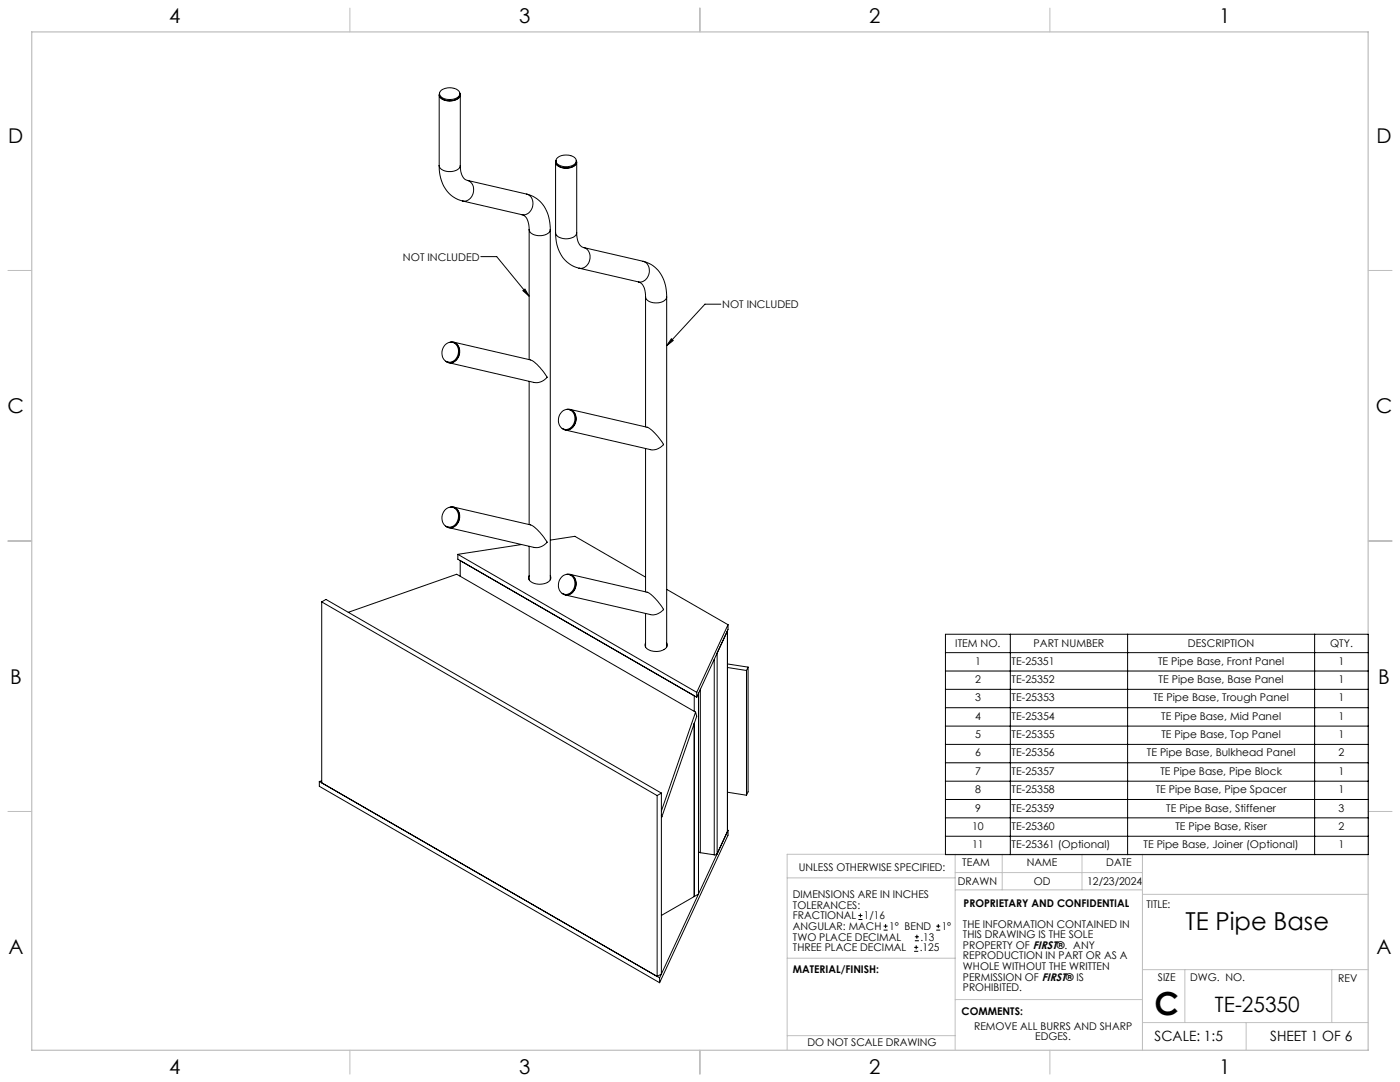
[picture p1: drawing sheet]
<svg xmlns="http://www.w3.org/2000/svg" width="559mm" height="432mm" viewBox="0 0 559 432" stroke-linecap="round" stroke-linejoin="round" font-family="sans-serif">
<g fill="none" stroke="#c0c0c0" stroke-width=".4">
<path d="M139.7 3.2v9.5M279.4 3.2v9.5M419.1 3.2v9.5M3.1 107.9h9.6M546.1 107.9h9.5M3.1 215.9h9.6M546.1 215.9h9.5M3.1 323.8h9.6M546.1 323.8h9.5M314.2 350.3h67M381.2 340.9v78.2M381.2 355.1h74.8"/>
<path d="M381.2 348.2h74.8M400 340.9v14.2M431.9 340.9v14.2M456 340.9v78.2M456 356.9h90.1M546.1 340.9h-231.9v78.2M314.2 382.4h67.2M381.2 398.9h74.8M456 387h90.1M472.9 387v21.1M531.6 387v21.1M139.7 419.1v9.6"/>
<path d="M279.4 419.1v9.6M314.2 413.3h67M419.1 419.1v9.6M456 408.1h90.1M497.4 408.1v11"/>
</g>
<path d="M12.7 12.7h533.4v406.4h-533.4z" fill="none" stroke="#c0c0c0" stroke-width=".5"/>
<g fill="none" stroke="#000" stroke-width=".4">
<path d="M175.3 37.9v28.1M175.4 37.4a2.97 2.97 0 0 0 3.5 2.8 3.9 3.9 0 0 0 4.7-2.3v-.5M175.4 37.2a2.36 2.36 0 0 0 2.5 2.9 5 5 0 0 0 5.8-1.9l-.1-1M176.1 36.1a5.3 5.3 0 0 1 7.4 .9 2.93 2.93 0 0 1-3.5 2.7 3.8 3.8 0 0 1-4.6-2.4zM183.7 37.9v28.1M175.3 66a13.3 13.3 0 0 0 9.4 14.2M175.3 66a4.2 4.2 0 0 0 5.3 2.4 3.2 3.2 0 0 0 3.1-2.4M183.7 66v.4a5.2 5.2 0 0 0 2.9 5.6M186.6 72a4.3 4.3 0 0 1 2.3 4.9 4.3 4.3 0 0 1-4.2 3.3M186.6 72l23.7 5.5M210.3 77.5a12.6 12.6 0 0 1 9.3 12.5v1.6M210.3 77.5a4.3 4.3 0 0 1 2.3 4.8 4.3 4.3 0 0 1-4.2 3.4"/>
<path d="M221.8 64.7v28.2M221.9 64.2a3 3 0 0 0 3.5 2.8 4 4 0 0 0 4.6-2.3v-.5M221.9 64a2.34 2.34 0 0 0 2.5 3 4.9 4.9 0 0 0 5.8-2l-.2-1M222.5 62.9a5.7 5.7 0 0 1 7.4 .6 2.52 2.52 0 0 1-2.9 3 4 4 0 0 1-5.1-2.4zM230.2 64.7v28.2M184.7 80.2l23.7 5.5M208.4 85.7a4.2 4.2 0 0 1 2.7 4.3l.1 1.6M211.2 91.6a4.2 4.2 0 0 0 5.3 2.4 3.2 3.2 0 0 0 3.1-2.4M211.2 91.6v51.9M219.6 91.6v139.8M221.8 92.9a13.2 13.2 0 0 0 9.3 14.1M221.8 92.9a4.4 4.4 0 0 0 5.8 2.2 2.91 2.91 0 0 0 2.6-2.2"/>
<path d="M230.2 92.9v1a4.6 4.6 0 0 0 2.8 4.9M233 98.8a4.4 4.4 0 0 1 .4 7.8l-1.3 .5-1-.1M233 98.8l23.7 5.5M191.9 102.4h6.4l12.9 15.8M208.7 116l.8-.6 1.7 2.8zM231.1 107l23.7 5.5M254.8 112.5h.2a5.5 5.5 0 0 1 2.7 6M256.7 104.3a13 13 0 0 1 9.4 13.6v.6M256.7 104.3a4.3 4.3 0 0 1 2.4 4.9 4.3 4.3 0 0 1-4.3 3.3M257.7 118.5a4.3 4.3 0 0 0 5.3 2.3 3.2 3.2 0 0 0 3.1-2.3M257.7 118.5v51.9M266.1 118.5v139.7"/>
<path d="M177.5 137.8a3.1 3.1 0 0 1 3.9-.9 3.1 3.1 0 0 1 1.6 3.7 3.5 3.5 0 0 1-1.8 3.4 3.5 3.5 0 0 1-3.9-.4 4.7 4.7 0 0 1 .2-5.8zM179.7 136.6a3.6 3.6 0 0 1 3.5 5.3 3.4 3.4 0 0 1-5.3 2.2M180.6 136.6a4.2 4.2 0 0 1 2.8 3.8 4.2 4.2 0 0 1-2.5 4l-2.1 .1M181 136.5l30.8 7.2a17.3 17.3 0 0 1 6.5 7 5.6 5.6 0 0 1-5.1 1.9l-34.1-7.9M268 135.2l.7 .7-2.6 2.1zM287.7 121.4h-6.3l-15.3 16.6M211.2 152.2v57.1M224.3 164.3a3.1 3.1 0 0 1 3.8-.4 3.1 3.1 0 0 1 1.4 3.5 3.5 3.5 0 0 1-1.8 3.5 3.5 3.5 0 0 1-3.9-.4 4.7 4.7 0 0 1 .5-6.2zM226.1 163.4a3.6 3.6 0 0 1 3.6 5.3 3.4 3.4 0 0 1-5.3 2.3M227.1 163.4a4.2 4.2 0 0 1 2.8 3.8 4.2 4.2 0 0 1-2.5 4l-.9 .3-1.3-.2M227.5 163.4l30.8 7.1a16.7 16.7 0 0 1 6.5 7 5.6 5.6 0 0 1-5.1 2l-34.1-7.9M257.7 179v57.2"/>
<path d="M177.5 203.7a3.1 3.1 0 0 1 3.9-1 3.1 3.1 0 0 1 1.6 3.7 3.5 3.5 0 0 1-1.8 3.4 3.5 3.5 0 0 1-3.9-.4 4.7 4.7 0 0 1 .2-5.7zM179.7 202.4a3.6 3.6 0 0 1 3.5 5.3 3.4 3.4 0 0 1-5.3 2.3M180.6 202.4a4.2 4.2 0 0 1 2.8 3.8 4.2 4.2 0 0 1-2.5 4.1l-2.1 .1M181 202.4l30.8 7.1a17.3 17.3 0 0 1 6.5 7 5.6 5.6 0 0 1-5.1 2l-34.1-7.9M208.2 217.3l-25.5 3.9M211.2 218v13.4M219.6 215.5l9.8-1.5 28.3 16.3M182.7 221.2v2l95.4 55M182.7 221.2l95.4 55.1M183.7 223.7v6.3M211.2 229.8a2.3 2.3 0 0 0 2.2 3.1 5.5 5.5 0 0 0 6.4-1.9l-.2-1.2M224.3 230.1a3.1 3.1 0 0 1 3.8-.4 3.1 3.1 0 0 1 1.4 3.6 3.5 3.5 0 0 1-1.8 3.4 3.5 3.5 0 0 1-3.9-.4 4.7 4.7 0 0 1 .5-6.2z"/>
<path d="M226.1 229.2a3.6 3.6 0 0 1 3.6 5.3 3.4 3.4 0 0 1-5.3 2.3M227.1 229.3a4.2 4.2 0 0 1 2.8 3.8 4.2 4.2 0 0 1-2.5 4l-.9 .2-1.3-.1M227.5 229.2l30.8 7.1a16.7 16.7 0 0 1 6.5 7 5.6 5.6 0 0 1-5.1 2l-34.1-7.9M266.1 235.2l24.5 14.1M128.4 240.2l133.9 77.3M128.4 240.2v72.2M128.4 240.2l1.7-1 133.9 77.3M139 244.4l43.3-15.2 95.3 55M257.7 256.6a2.32 2.32 0 0 0 2.2 3.1 5.4 5.4 0 0 0 6.4-1.9l-.2-1.2M257.7 244.8v13.4M290.4 251.7v80.1M290.6 249.3v1.9l-12.5 27"/>
<path d="M290.6 249.3l-12.5 27M377.4 253.1h168.7v88h-168.7zM403.3 253.1v88M450.1 253.1v88M524.7 253.1v88M277.1 277.7v6.2M278.1 276.3v1.9M278.8 276.6v80.2l-1.7 1M279.5 275.1v65.2M285.1 263.2v77.9M286.2 260.6v80.1l-1.1 .4M290.4 266.4l7.6 1.2"/>
<path d="M290.4 265l8.2 1.2M298 267.6v49.8M298.6 266.2v49.8l-.6 1.4M298.6 266.2l-.6 1.4M377.4 260.5h168.7M377.4 267.8h168.7M377.4 275.1h168.7M277.1 288.6v69.2M277.6 284.2l-13.6 39.5M277.6 284.2l.5 1.7-13.9 40.1M377.4 282.4h168.7M377.4 289.8h168.7"/>
<path d="M377.4 297.1h168.7M127.5 311.9l135.8 78.3M127.5 311.9v1.9l135.8 78.4M128.4 311.7l-.9 .2M264 316.5v72.2l-1.7 1v-72.2M264 316.5l-1.7 1M290.4 316.2l7.6 1.2M377.4 304.4h168.7M377.4 311.7h168.7M377.4 319.1h168.7M264 325.3l.2 .7M264 325.9l.2 .1"/>
<path d="M278.8 324.6h.1M278.8 339.8l.7 .5M290.4 331.3l.2 .1M290.6 331.4l-27.3 58.8M290.6 331.4v1.9l-27.3 58.9M377.4 326.4h168.7M377.4 333.7h168.7M277.1 357.8l-13.1 7.5M279.5 340.3l5.6 .8M342.6 367h1.6M342.6 365.4h1.6M343.4 364.6v1.5"/>
<path d="M352.7 371.2h1.6M352.7 369.6h1.6M353.5 368.8v1.6M364.9 379.7h1.6M364.9 378.1h1.6M365.2 375.4h1.6M365.2 373.8h1.6M365.7 377.3v1.5M366 373v1.6M373.7 371.2h1.6M373.7 369.6h1.6M374.5 368.8v1.6"/>
<path d="M263.3 390.2v2"/>
</g>
<path d="M268 135.2l.7 .7-2.6 2.1zM208.7 116l.8-.6 1.7 2.8z" fill="#000"/>
<text font-size="12.7" x="460.9" y="405.2">C</text>
<text font-size="9.9" x="473.2" y="371.2">TE Pipe Base</text>
<text font-size="8.5" x="484.9" y="404">TE-25350</text>
<g font-size="8.1">
<text x="67.6" y="9.3">4</text>
<text x="207.3" y="9.3">3</text>
<text x="347" y="9.3">2</text>
<text x="486.7" y="9.3">1</text>
<text x="3.3" y="57">D</text>
<text x="549.4" y="57">D</text>
<text x="3" y="164.9">C</text>
<text x="549.1" y="164.9">C</text>
<text x="4" y="272.9">B</text>
<text x="550.1" y="272.9">B</text>
<text x="3.3" y="380.8">A</text>
<text x="549.4" y="380.8">A</text>
<text x="67.6" y="428.4">4</text>
<text x="207.3" y="428.4">3</text>
<text x="347" y="428.4">2</text>
<text x="486.7" y="428.4">1</text>
</g>
<g font-size="5.6">
<text x="460.9" y="415.2">SCALE: 1:5</text>
<text x="507" y="415.2">SHEET 1 OF 6</text>
</g>
<g font-size="4.2">
<text x="160.9" y="104">NOT INCLUDED</text>
<text x="288.3" y="123">NOT INCLUDED</text>
<text x="381.3" y="258.3">ITEM NO.</text>
<text x="412.6" y="258.3">PART NUMBER</text>
<text x="474.1" y="258.3">DESCRIPTION</text>
<text x="530.9" y="258.3">QTY.</text>
<text x="389.2" y="265.2">1</text>
<text x="403.8" y="265.2">TE-25351</text>
<text x="462.3" y="265.2">TE Pipe Base, Front Panel</text>
<text x="534.3" y="265.2">1</text>
<text x="389.2" y="272.6">2</text>
<text x="403.8" y="272.6">TE-25352</text>
<text x="462.4" y="272.6">TE Pipe Base, Base Panel</text>
<text x="534.3" y="272.6">1</text>
<text x="389.2" y="279.9">3</text>
<text x="403.8" y="279.9">TE-25353</text>
<text x="460.4" y="279.9">TE Pipe Base, Trough Panel</text>
<text x="534.3" y="279.9">1</text>
<text x="389.2" y="287.2">4</text>
<text x="403.8" y="287.2">TE-25354</text>
<text x="463.5" y="287.2">TE Pipe Base, Mid Panel</text>
<text x="534.3" y="287.2">1</text>
<text x="389.2" y="294.5">5</text>
<text x="403.8" y="294.5">TE-25355</text>
<text x="463.6" y="294.5">TE Pipe Base, Top Panel</text>
<text x="534.3" y="294.5">1</text>
<text x="389.2" y="301.9">6</text>
<text x="403.8" y="301.9">TE-25356</text>
<text x="457.8" y="301.9">TE Pipe Base, Bulkhead Panel</text>
<text x="534.3" y="301.9">2</text>
<text x="389.2" y="309.2">7</text>
<text x="403.8" y="309.2">TE-25357</text>
<text x="463.2" y="309.2">TE Pipe Base, Pipe Block</text>
<text x="534.3" y="309.2">1</text>
<text x="389.2" y="316.5">8</text>
<text x="403.8" y="316.5">TE-25358</text>
<text x="461.3" y="316.5">TE Pipe Base, Pipe Spacer</text>
<text x="534.3" y="316.5">1</text>
<text x="389.2" y="323.9">9</text>
<text x="403.8" y="323.9">TE-25359</text>
<text x="465.5" y="323.9">TE Pipe Base, Stiffener</text>
<text x="534.3" y="323.9">3</text>
<text x="388" y="331.2">10</text>
<text x="403.8" y="331.2">TE-25360</text>
<text x="469.2" y="331.2">TE Pipe Base, Riser</text>
<text x="534.3" y="331.2">2</text>
<text x="388" y="338.5">11</text>
<text x="403.8" y="338.5">TE-25361 (Optional)</text>
<text x="456.4" y="338.5">TE Pipe Base, Joiner (Optional)</text>
<text x="534.3" y="338.5">1</text>
<text x="318.8" y="347.7">UNLESS OTHERWISE SPECIFIED:</text>
<text x="384.1" y="345.5">TEAM</text>
<text x="409.9" y="345.7">NAME</text>
<text x="441.6" y="345.7">DATE</text>
<text x="382.3" y="353.3">DRAWN</text>
<text x="412.6" y="353.3">OD</text>
<text x="433.9" y="353.3">12/23/2024</text>
<text x="316.5" y="358.5">DIMENSIONS ARE IN INCHES</text>
<text x="316.5" y="362.7">TOLERANCES:</text>
<text x="384.6" y="361.9">PROPRIETARY AND CONFIDENTIAL</text>
<text x="457.6" y="362.3">TITLE:</text>
<text x="316.5" y="371.2">ANGULAR: MACH</text>
<text x="316.5" y="366.9">FRACTIONAL</text>
<text x="344.8" y="366.9">1/16</text>
<text x="354.9" y="371.2">1° BEND</text>
<text x="375.9" y="371.2">1°</text>
<text x="384.4" y="370.2">THE INFORMATION CONTAINED IN</text>
<text x="316.5" y="375.4">TWO PLACE DECIMAL</text>
<text x="367.4" y="375.4">.13</text>
<text x="384.4" y="374.4">THIS DRAWING IS THE SOLE</text>
<text x="316.5" y="379.6">THREE PLACE DECIMAL</text>
<text x="367.1" y="379.6">.125</text>
<text x="384.4" y="378.6">PROPERTY OF FIRST®. ANY</text>
<text x="384.4" y="382.9">REPRODUCTION IN PART OR AS A</text>
<text x="316.5" y="388.4">MATERIAL/FINISH:</text>
<text x="384.4" y="387.1">WHOLE WITHOUT THE WRITTEN</text>
<text x="384.4" y="391.3">PERMISSION OF FIRST® IS</text>
<text x="384.4" y="395.6">PROHIBITED.</text>
<text x="462.2" y="391.3">SIZE</text>
<text x="475.1" y="391.3">DWG. NO.</text>
<text x="534.1" y="391.8">REV</text>
<text x="383.8" y="405.1">COMMENTS:</text>
<text x="388.8" y="410.9">REMOVE ALL BURRS AND SHARP</text>
<text x="322.3" y="417.6">DO NOT SCALE DRAWING</text>
<text x="413.2" y="415.2">EDGES.</text>
</g>
</svg>
